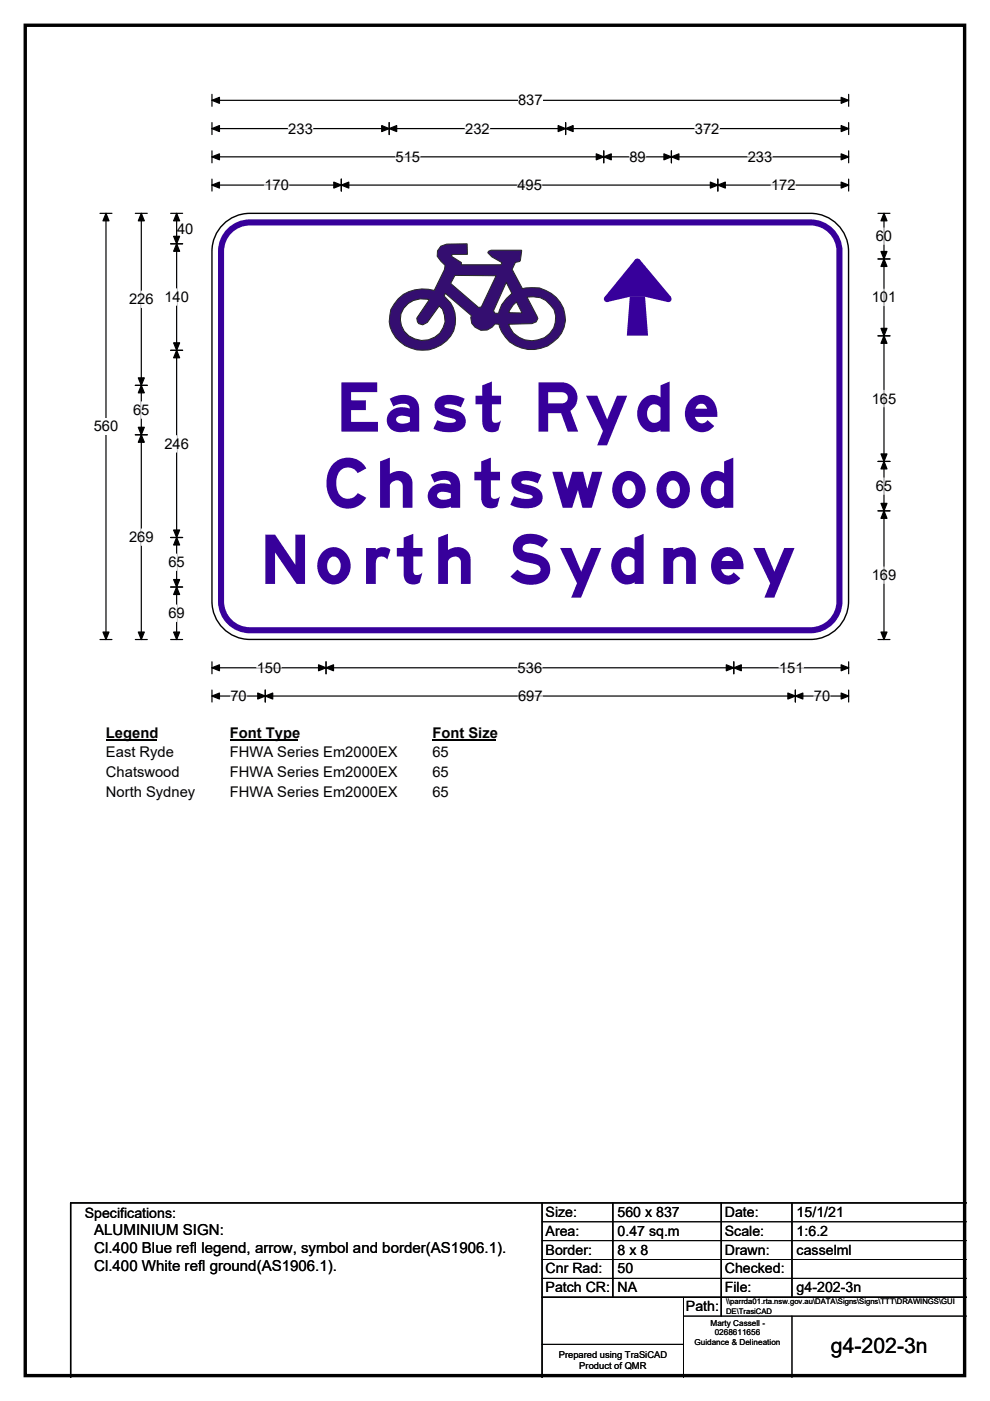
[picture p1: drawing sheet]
<svg xmlns="http://www.w3.org/2000/svg" width="210mm" height="297mm" viewBox="0 0 210 297" stroke-linecap="round" stroke-linejoin="round" font-family="sans-serif">
<path d="M5.4 5.4h199.2v286.3h-199.2z" fill="none" stroke="#000" stroke-width=".72"/>
<path d="M45 21.3h135M45 20v2.5M180 20v2.5" fill="none" stroke="#000" stroke-width=".25"/>
<path d="M45 21.3l1.5-.7v1.3zM178.4 20.6l1.6 .7-1.6 .6z" fill="#000" stroke="#000" stroke-width=".25"/>
<path d="M109.9 19.5h5.2v3.5h-5.2z" fill="#fff"/>
<g fill="none" stroke="#000" stroke-width=".25">
<path d="M45 27.3h135M45 26v2.5M45 32v2.5M45 38v2.5M45 33.3h135M45 39.2h135M72.4 38v2.5M82.5 26v2.5M120 26v2.5M128.1 32v2.5M142.4 32v2.5M152.3 38v2.5"/>
<path d="M180 26v2.5M180 32v2.5M180 38v2.5M21.2 45.2h2.5M22.5 45.2v90.4M21.2 135.6h2.5M45 140.3v2.6M45 146.3v2.5M45 141.6h135M45 147.6h135M56.3 146.3v2.5M69.2 140.3v2.6"/>
<path d="M155.6 140.3v2.6M168.7 146.3v2.5M180 140.3v2.6M180 146.3v2.5"/>
</g>
<g fill="#000" stroke="#000" stroke-width=".25">
<path d="M45 27.3l1.5-.7v1.3zM45 33.3l1.5-.7v1.3zM45 39.2l1.5-.6v1.3zM72.4 39.2l1.6-.6v1.3zM70.8 38.6l1.6 .6-1.6 .7zM82.5 27.3l1.6-.7v1.3zM81 26.6l1.5 .7-1.5 .6zM118.4 26.6l1.6 .7-1.6 .6zM120 27.3l1.6-.7v1.3zM128.1 33.3l1.5-.7v1.3zM126.5 32.6l1.6 .7-1.6 .6zM140.8 32.6l1.6 .7-1.6 .6z"/>
<path d="M142.4 33.3l1.6-.7v1.3zM150.7 38.6l1.6 .6-1.6 .7zM152.3 39.2l1.5-.6v1.3zM178.4 26.6l1.6 .7-1.6 .6zM178.4 32.6l1.6 .7-1.6 .6zM178.4 38.6l1.6 .6-1.6 .7zM22.5 45.2l.6 1.6h-1.3zM21.8 134h1.3l-.6 1.6zM45 141.6l1.5-.7v1.3zM45 147.6l1.5-.7v1.3zM56.3 147.6l1.5-.7v1.3zM54.7 146.9l1.6 .7-1.6 .6z"/>
<path d="M69.2 141.6l1.5-.7v1.3zM67.6 140.9l1.6 .7-1.6 .6zM154.1 140.9l1.5 .7-1.5 .6zM155.6 141.6l1.6-.7v1.3zM167.1 146.9l1.6 .7-1.6 .6zM168.7 147.6l1.6-.7v1.3zM178.4 140.9l1.6 .7-1.6 .6zM178.4 146.9l1.6 .7-1.6 .6z"/>
</g>
<g fill="none" stroke="#fff" stroke-width=".25">
<path d="M56.1 39.2h5.2M61.2 27.3h5.2M83.9 33.3h5.2M98.7 27.3h5.2M109.7 39.2h5.2M133.5 33.3h3.5M147.4 27.3h5.2M158.6 33.3h5.2M163.5 39.2h5.2M48.9 147.6h3.4M54.4 141.6h5.2M109.8 141.6h5.2"/>
<path d="M109.9 147.6h5.2M165.2 141.6h5.2M172.6 147.6h3.5"/>
</g>
<path d="M19.9 88.7h5.2v3.5h-5.2z" fill="#fff"/>
<g fill="none" stroke="#000" stroke-width=".25">
<path d="M28.7 45.2h2.5M30 45.2v90.4M36.2 45.2h2.5M36.2 51.7h2.5M37.5 45.2v90.4M186.2 45.2h2.6M186.2 54.9h2.6M187.5 45.2v90.4M36.2 74.3h2.5M186.2 71.2h2.6M28.7 81.7h2.5M28.7 92.2h2.5"/>
<path d="M186.2 97.8h2.6M36.2 114h2.5M186.2 108.3h2.6M28.7 135.6h2.5M36.2 135.6h2.5M36.2 124.5h2.5M186.2 135.6h2.6"/>
</g>
<g fill="#000" stroke="#000" stroke-width=".25">
<path d="M30 45.2l.6 1.6h-1.3zM37.5 51.7l.6 1.6h-1.3zM37.5 45.2l.6 1.6h-1.3zM36.8 50.1h1.3l-.6 1.6zM187.5 54.9l.6 1.6h-1.2zM187.5 45.2l.6 1.6h-1.2zM186.9 53.3h1.2l-.6 1.6zM36.8 72.7h1.3l-.6 1.6zM37.5 74.3l.6 1.6h-1.3zM186.9 69.6h1.2l-.6 1.6zM187.5 71.2l.6 1.6h-1.2zM30 81.7l.6 1.6h-1.3z"/>
<path d="M29.3 90.6h1.3l-.6 1.6zM29.3 80.1h1.3l-.6 1.6zM30 92.2l.6 1.6h-1.3zM186.9 96.2h1.2l-.6 1.6zM187.5 97.8l.6 1.6h-1.2zM36.8 112.4h1.3l-.6 1.6zM37.5 114l.6 1.5h-1.3zM186.9 106.7h1.2l-.6 1.6zM187.5 108.3l.6 1.6h-1.2zM29.3 134h1.3l-.6 1.6zM36.8 122.9h1.3l-.6 1.6zM37.5 124.5l.6 1.5h-1.3z"/>
<path d="M36.8 134h1.3l-.6 1.6zM186.9 134h1.2l-.6 1.6z"/>
</g>
<path d="M187.5 48.3v3.5M30 61.7v3.5M37.5 61.2v3.5M187.5 61.3v3.5M30 85.2v3.5M37.5 92.4v3.5M187.5 82.8v3.5M30 112.1v3.5M37.5 117.5v3.4M187.5 101.3v3.5M37.5 128.3v3.5M187.5 120.2v3.5" fill="none" stroke="#fff" stroke-width=".25"/>
<path d="M22.5 153.6h10.7v3.5h-10.7z" fill="#fff"/>
<path d="M22.5 156.9h10.7" fill="none" stroke="#000" stroke-width=".32"/>
<path d="M48.7 153.6h14.5v3.5h-14.5z" fill="#fff"/>
<path d="M48.7 156.9h14.5" fill="none" stroke="#000" stroke-width=".32"/>
<path d="M91.7 153.6h13.5v3.5h-13.5z" fill="#fff"/>
<path d="M91.7 156.9h13.5" fill="none" stroke="#000" stroke-width=".32"/>
<g fill="#fff">
<path d="M22.5 157.8h14.3v3.4h-14.3z"/>
<path d="M48.7 157.8h35.5v3.4h-35.5z"/>
<path d="M91.7 157.8h3.5v3.4h-3.5z"/>
<path d="M22.5 161.9h15.6v3.5h-15.6z"/>
<path d="M48.7 161.9h35.5v3.5h-35.5z"/>
<path d="M91.7 161.9h3.5v3.5h-3.5z"/>
<path d="M22.5 166.1h18.8v3.5h-18.8z"/>
<path d="M48.7 166.1h35.5v3.5h-35.5z"/>
<path d="M91.7 166.1h3.5v3.5h-3.5z"/>
</g>
<path d="M47.3 47.6a8 8 0 0 1 5.7-2.4h118.9a8.1 8.1 0 0 1 8.1 8.1v74.2a8.1 8.1 0 0 1-8.1 8.1h-118.9a8.1 8.1 0 0 1-8-8.1v-74.2a8 8 0 0 1 2.3-5.7z" fill-rule="evenodd" fill="#fff" stroke="#fff" stroke-width=".21"/>
<path d="M48.7 48.9a6.1 6.1 0 0 1 4.3-1.7h118.9a6.1 6.1 0 0 1 6.2 6.1v74.2a6.1 6.1 0 0 1-6.2 6.1h-118.9a6.1 6.1 0 0 1-6.1-6.1v-74.2a6.1 6.1 0 0 1 1.8-4.4z" fill="none" stroke="#37009b" stroke-width="1.3"/>
<path d="M47.3 47.6a8 8 0 0 1 5.7-2.4h118.9a8.1 8.1 0 0 1 8.1 8.1v74.2a8.1 8.1 0 0 1-8.1 8.1h-118.9a8.1 8.1 0 0 1-8-8.1v-74.2a8 8 0 0 1 2.3-5.7z" fill="none" stroke="#000" stroke-width=".3"/>
<g fill="#37009b">
<path d="M133.6 62.9h3.2l.7 8.3h-4.6z"/>
<path d="M134.7 55h1l6.6 7.9-.6 1.2-4.9-1.2h-3.2l-4.8 1.2-.5-1.2z" fill-rule="evenodd"/>
<circle cx="141.8" cy="63.4" r=".66"/>
<circle cx="135.2" cy="55.5" r=".66"/>
<circle cx="128.7" cy="63.4" r=".66"/>
</g>
<path d="M93.5 52.2l1.2-.4 4.4-.1v2.2h-3l-.4 .3 2.1 1.4v.5h8.5l.2-.4-2.2-1.2-.8-.9 .2-.4 .5-.2h6.4l-.2 2.2-.2 .2-.9 .2-.7 1.5 2.2 4.1a7.1 7.1 0 0 1 9.2 6.7 7 7 0 0 1-6.6 6.2 6.8 6.8 0 0 1-7.5-5.4h-.9a2.75 2.75 0 0 1-3.1 1.3 2.75 2.75 0 0 1-2.1-2.7l.2-.4-5.5-4.7-.3 .5a6.3 6.3 0 0 1-2 11.1 7.1 7.1 0 0 1-9.7-5.6 5.8 5.8 0 0 1 1.9-4.8 7.8 7.8 0 0 1 7.7-1.8l2.2-4.4 .1-.9-1.7-2 .1-1.1z" fill-rule="evenodd" fill="#340e70" stroke="#23282b" stroke-width=".21"/>
<g fill="#fff" stroke="#23282b" stroke-width=".21">
<path d="M96.5 58.4l8.7 .1-3.1 6.6-.6 .1-5.9-5.1z" fill-rule="evenodd"/>
<path d="M107.4 59.9l1.2 2.3a6.5 6.5 0 0 0-2.8 4.2h-.8l-.3-.5z" fill-rule="evenodd"/>
<path d="M108.8 64.7l.7-.7 1.2 2.4-2.8-.1z" fill-rule="evenodd"/>
<path d="M111.8 63a5 5 0 0 1 6.1 4 4.8 4.8 0 0 1-5.1 5.2 5.1 5.1 0 0 1-4.9-3.5l4.9-.1 .9-.4 .4-.7z" fill-rule="evenodd"/>
</g>
<path d="M86.6 64.3a5.3 5.3 0 0 1 4.5-.8l-2.7 4 .1 .7 .3 .4 .9 .3 .9-.5 2.6-3.5 .7 .7a4.6 4.6 0 0 1-.8 5.2 4.6 4.6 0 0 1-5.1 1.1 4.3 4.3 0 0 1-1.4-7.6z" fill-rule="evenodd" fill="#fff" stroke="#24211d" stroke-width=".21"/>
<path d="M115 255v37M130 255v20M153 255v24M168 255v20M205 255h-190v37M115 275h90" fill="none" stroke="#000" stroke-width=".3"/>
<path d="M115 259h90M115 263h90M115 267h90M115 271h90M145 279h60M145 275v17M168 279v13M115 285h30" fill="none" stroke="#000" stroke-width=".21"/>
<g font-size="14.5" fill="#37009b">
<text x="71" y="91.5">East Ryde</text>
<text x="68.2" y="107.7">Chatswood</text>
<text x="54.8" y="123.8">North Sydney</text>
</g>
<text font-size="4.5" x="176.2" y="286.9">g4-202-3n</text>
<g font-size="3.2">
<text x="20" y="261.9">ALUMINIUM SIGN:</text>
<text x="20" y="265.7">Cl.400 Blue refl legend, arrow, symbol and border(AS1906.1).</text>
<text x="20" y="269.6">Cl.400 White refl ground(AS1906.1).</text>
</g>
<g font-size="3.1">
<text x="109.9" y="22.3">837</text>
<text x="61.2" y="28.3">233</text>
<text x="98.7" y="28.3">232</text>
<text x="147.4" y="28.3">372</text>
<text x="83.9" y="34.3">515</text>
<text x="133.5" y="34.3">89</text>
<text x="158.6" y="34.3">233</text>
<text x="56.1" y="40.3">170</text>
<text x="109.7" y="40.3">495</text>
<text x="163.5" y="40.3">172</text>
<text x="37.6" y="49.5">40</text>
<text x="185.8" y="51.1">60</text>
<text x="27.4" y="64.5">226</text>
<text x="34.9" y="64">140</text>
<text x="184.9" y="64.1">101</text>
<text x="28.2" y="88">65</text>
<text x="184.9" y="85.6">165</text>
<text x="19.9" y="91.5">560</text>
<text x="34.9" y="95.2">246</text>
<text x="185.8" y="104.1">65</text>
<text x="27.4" y="114.9">269</text>
<text x="35.7" y="120.3">65</text>
<text x="184.9" y="123">169</text>
<text x="35.7" y="131.1">69</text>
<text x="54.4" y="142.6">150</text>
<text x="109.8" y="142.6">536</text>
<text x="165.2" y="142.6">151</text>
<text x="48.9" y="148.6">70</text>
<text x="109.9" y="148.6">697</text>
<text x="172.6" y="148.6">70</text>
<text x="22.5" y="156.4">Legend</text>
<text x="22.5" y="160.5">East Ryde</text>
<text x="48.7" y="156.4">Font Type</text>
<text x="48.7" y="160.5">FHWA Series Em2000EX</text>
<text x="91.7" y="156.4">Font Size</text>
<text x="91.7" y="160.5">65</text>
<text x="22.5" y="164.7">Chatswood</text>
<text x="48.7" y="164.7">FHWA Series Em2000EX</text>
<text x="91.7" y="164.7">65</text>
<text x="22.5" y="168.9">North Sydney</text>
<text x="48.7" y="168.9">FHWA Series Em2000EX</text>
<text x="91.7" y="168.9">65</text>
</g>
<g font-size="3">
<text x="115.7" y="258">Size:</text>
<text x="131" y="258">560 x 837</text>
<text x="153.7" y="258">Date:</text>
<text x="169" y="258">15/1/21</text>
<text x="18" y="258.2">Specifications:</text>
<text x="115.7" y="262">Area:</text>
<text x="131" y="262">0.47 sq.m</text>
<text x="153.7" y="262">Scale:</text>
<text x="169" y="262">1:6.2</text>
<text x="115.7" y="266">Border:</text>
<text x="115.7" y="270">Cnr Rad:</text>
<text x="131" y="266">8 x 8</text>
<text x="131" y="270">50</text>
<text x="153.7" y="266">Drawn:</text>
<text x="153.7" y="270">Checked:</text>
<text x="169" y="266">casselml</text>
<text x="115.7" y="274">Patch CR:</text>
<text x="131" y="274">NA</text>
<text x="153.7" y="274">File:</text>
<text x="169" y="274">g4-202-3n</text>
<text x="145.5" y="278">Path:</text>
</g>
<g font-size="2">
<text x="118.5" y="287.8">Prepared using TraSiCAD</text>
<text x="122.9" y="290.2">Product of QMR</text>
</g>
<g font-size="1.7">
<text x="150.7" y="281.1">Marty Cassell -</text>
<text x="147.3" y="285.2">Guidance &amp; Delineation</text>
<text x="151.6" y="283.1">0268611656</text>
</g>
<g font-size="1.6">
<text x="154" y="276.6">\\parrda01.rta.nsw.gov.au\DATA\Signs\Signs\TTT\DRAWINGS\GUI</text>
<text x="154" y="278.5">DE\TrasiCAD</text>
</g>
</svg>
